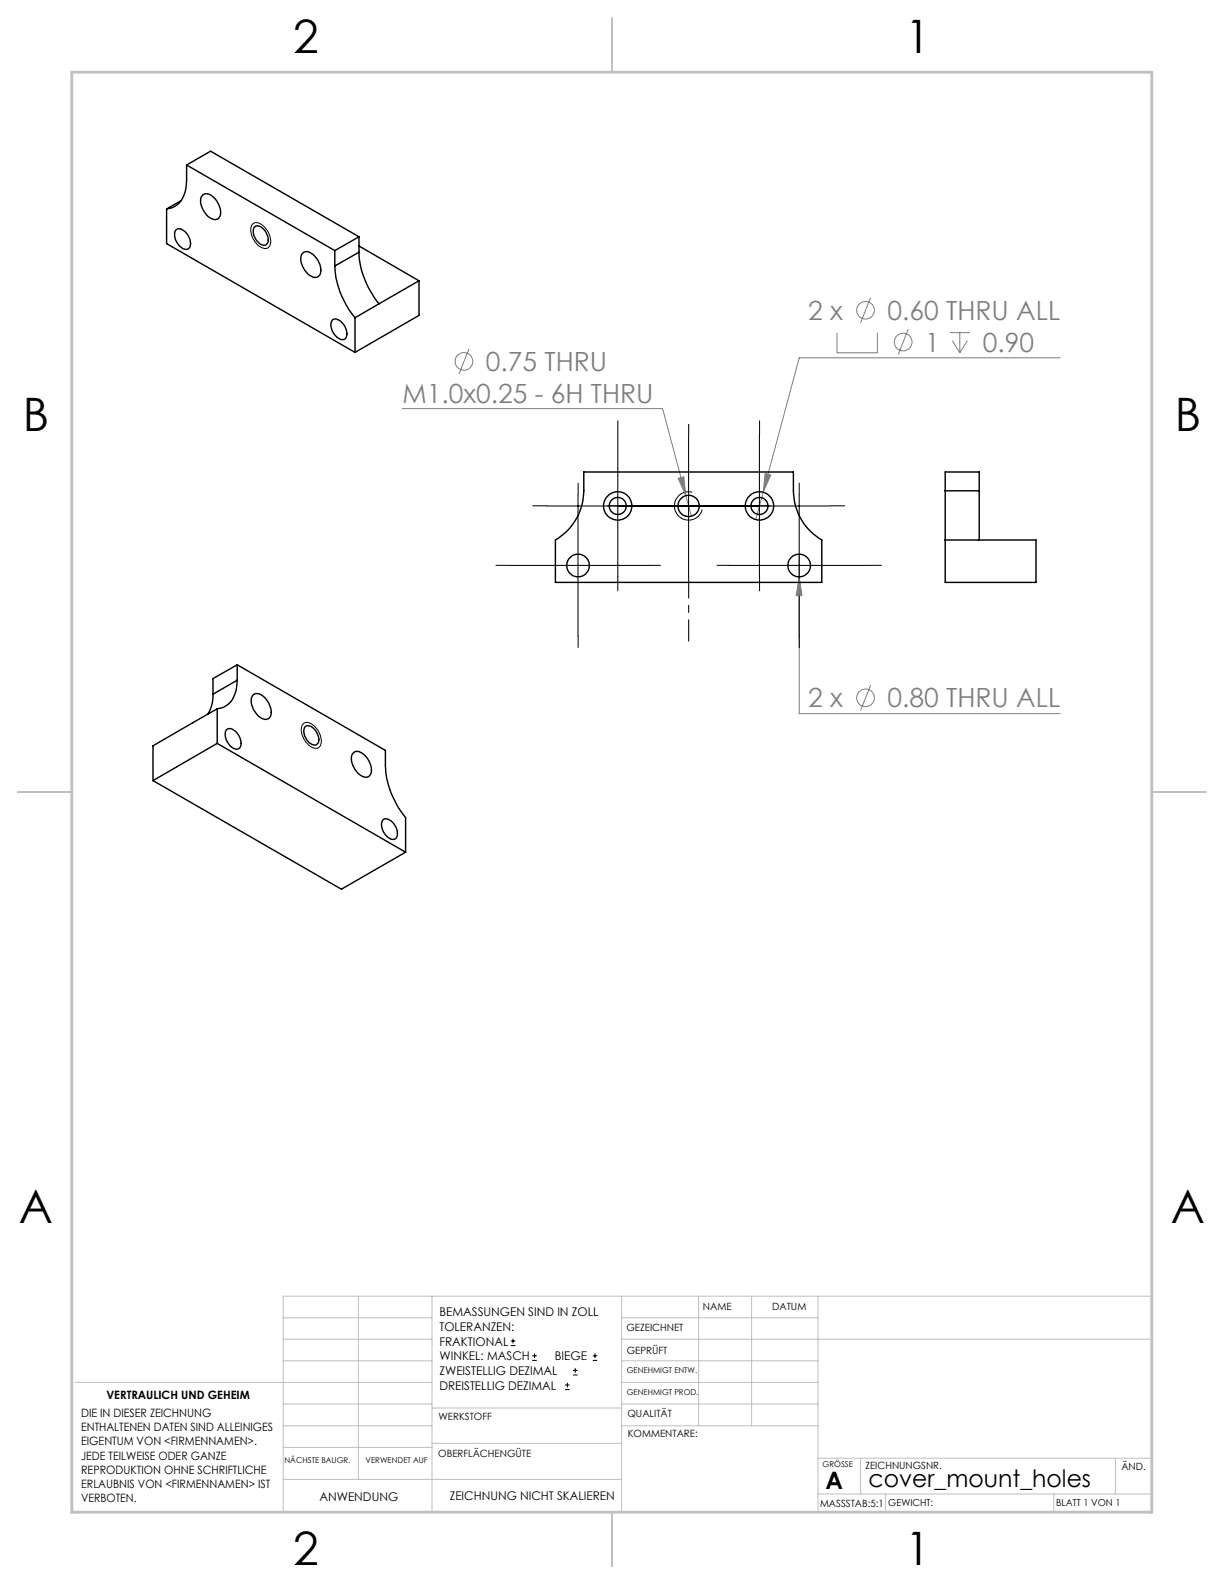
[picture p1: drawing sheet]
<svg xmlns="http://www.w3.org/2000/svg" width="216mm" height="279mm" viewBox="0 0 216 279" stroke-linecap="round" stroke-linejoin="round" font-family="sans-serif">
<g fill="none" stroke="#808080" stroke-width=".18">
<path d="M147.6 58.7v3.5h7.2v-3.5M153.6 52.5l-1.8 4.4M160.2 58.1l-1.8 4.4M167.5 58.7h3.6M169.3 58.7v3.5M70.9 72.1h46l4.1 15.3M82.7 61.5l-1.7 4.5M168 60.1l1.3 2.1M170.6 60.1l-1.3 2.1M187 63.1h-46l-6.4 23.7M119.6 84.4l1-.3 .4 3.3zM121 87.4l1 3.7"/>
<path d="M134.6 86.8l-1.3 4.9M135 83.5l1 .3-1.4 3zM141 97.8v28.1h46M141 101.7l.5 3.4h-1.1zM153.6 120.9l-1.8 4.4"/>
<circle cx="152.7" cy="54.7" r="1.56"/>
<circle cx="81.8" cy="63.7" r="1.55"/>
<circle cx="159.3" cy="60.3" r="1.56"/>
<circle cx="152.7" cy="123.1" r="1.56"/>
</g>
<g fill="none" stroke="#000" stroke-width=".18">
<path d="M44.6 39.5a1.5 1.5 0 0 1 2 .5 3.2 3.2 0 0 1 1 3.4 1.2 1.2 0 0 1-1.9 0 3.4 3.4 0 0 1-1.3-3.7zM109 76.7v25M121.5 76.7v25M133.9 76.7v25M89.5 99.7h25M96.4 89.3h50.1M102 87.2v25.1M122.1 86.8a2.49 2.49 0 0 0-3 1.8 2.49 2.49 0 0 0 1.7 3 2.49 2.49 0 0 0 3.1-1.7M128.4 99.7h25.1M141 87.2v25.1M53.5 127.6a1.5 1.5 0 0 1 2 .6 3.2 3.2 0 0 1 1 3.4 1.2 1.2 0 0 1-1.9 0 3.4 3.4 0 0 1-1.3-3.8zM90.1 237.3h.8"/>
<path d="M90.1 236.5h.8M90.5 236.1v.9M93.9 240h.8M93.9 239.1h.8M94.3 238.7v.8M104.6 240h.7M104.6 239.1h.7M105 238.7v.8M99.7 245.1h.8M99.7 244.3h.8M100.1 243.9v.8M101.1 242.5h.8"/>
<path d="M101.1 241.7h.8M101.5 241.3v.8"/>
</g>
<g fill="none" stroke="#c0c0c0" stroke-width=".18">
<path d="M50 232.4h26.2M50 236.2h26.2M63.2 228.6v32.3M76.2 228.6v38.1M109.6 228.6v38.1M109.6 232.4h34.7M109.6 236.2h93.6M123.2 228.6v22.9M132.6 228.6v22.9M144.3 228.6v38.1M203.2 228.6h-153.2v38.1M13.2 243.8h63"/>
<path d="M50 251.5h26.2M50 240h26.2M50 247.7h26.2M50 255.3h26.2M76.2 254.6h33.4M76.2 248.4h33.4M109.6 251.5h34.7M109.6 243.8h34.7M109.6 240h34.7M109.6 247.7h34.7M144.3 257.2h58.9M151.8 257.2v6.3"/>
<path d="M196.7 257.2v6.3M50 260.9h59.6M144.3 263.5h58.9M156.2 263.5v3.2M185.9 263.5v3.2"/>
</g>
<path d="M108 3.2v9.5M3.1 139.7h9.6M203.2 139.7h9.5M108 266.7v9.6" fill="none" stroke="#c0c0c0" stroke-width=".25"/>
<path d="M12.7 12.7h190.5v254h-190.5z" fill="none" stroke="#c0c0c0" stroke-width=".5"/>
<g fill="none" stroke="#000" stroke-width=".18" stroke-dasharray="15.2 1.3 1.3 1.3">
<path d="M109 76.7v-2.5M121.5 76.7v-1.9M134 76.7v-2.5M89.5 99.7h-2M96.5 89.2h-2.5M102 87.2v-2M109 89.2h-1.9M114.5 99.7h2M121.5 89.2h2.5M121.5 89.2h-2.5M128.5 99.7h-2M134 89.2h1.9"/>
<path d="M141 87.2v-2M146.5 89.2h2.5M153.5 99.7h2M102 112.2v2M109 101.7v2.5M134 101.7v2.5M141 112.2v2"/>
</g>
<path d="M121.5 101.7v11.4" fill="none" stroke="#000" stroke-width=".18" stroke-dasharray="15.2 1.3 1.3 1.3" stroke-dashoffset="11.5"/>
<path d="M141 101.7l-.6 3.4h1.1zM135 83.5l-.4 3.3 1.4-3zM119.6 84.4l1.4 3-.4-3.3z" fill="#808080"/>
<g fill="none" stroke="#000" stroke-width=".25">
<path d="M29.4 36.9v6.1l33.2 19.2M32 35.4l-2.6 1.5M32.9 29.1v2.7a4.9 4.9 0 0 1-2.5 4.8l-1 .3M32.9 29.1l26.2 15.1M32.9 29.1l4.2-2.4 26.2 15.1M35.8 34.3a1.67 1.67 0 0 1 2.2 .8 2.84 2.84 0 0 1 .6 3.4 1.6 1.6 0 0 1-2.3-.7 3 3 0 0 1-.7-3.2zM31 40.6a1.16 1.16 0 0 1 1.7 .3 2.49 2.49 0 0 1 .7 2.8 1.1 1.1 0 0 1-1.7-.3 2.61 2.61 0 0 1-.7-2.8zM44.8 40.1a1.13 1.13 0 0 1 1.8 .4 2.18 2.18 0 0 1 .5 2.5 1.03 1.03 0 0 1-1.6-.3 2.39 2.39 0 0 1-.7-2.6zM53.4 44.7a1.32 1.32 0 0 1 1.8 .2 3.3 3.3 0 0 1 1.2 3.6 1.28 1.28 0 0 1-2-.1 3.6 3.6 0 0 1-1.2-3.4zM58.7 56.4a1.65 1.65 0 0 1 2 1.1 2.06 2.06 0 0 1 .2 2.3 1.67 1.67 0 0 1-2.1-1.1 2.12 2.12 0 0 1-.1-2.3zM59.1 46.9a15.3 15.3 0 0 0 3.5 9.2M59.1 44.2v2.7"/>
<path d="M62.6 56.1v6.1M63.3 44.5a15.5 15.5 0 0 0 3.6 9.1M63.3 44.5l-4.2 2.4M63.3 41.8l-4.2 2.4M63.3 41.8v2.7M63.3 43.4l10.6 6.1M66.9 53.6l-4.3 2.5M73.9 49.5l-7 4.1M73.9 49.5v6.1l-11.3 6.6M103 83.3h36.9v3.3a10.1 10.1 0 0 0 5.1 8.6v7.5h-47v-7.5a10.2 10.2 0 0 0 5-8.6zM166.7 86.6v8.6M166.7 86.6v-3.3h6v3.3"/>
<path d="M166.7 95.2h16v7.5h-16zM166.7 86.6h6M172.7 86.6v8.6M41.8 117.3l26.2 15.1v2.7a15.3 15.3 0 0 0 3.5 9.1v6.1M41.8 120a4.9 4.9 0 0 1-2.4 4.8l-1.1 .2M41.8 117.3v2.7M41.8 120l-4.2 2.4M41.8 117.3l-4.2 2.4v2.7M27 137.7l33.2 19.1 11.3-6.5M37.6 122.4a6.4 6.4 0 0 1-.9 3.6M38.3 131.1l33.2 19.2M38.3 125v6.1"/>
<path d="M38.3 131.1l-11.3 6.6M38.3 125l-11.3 6.6v6.1M39.9 128.8a1.16 1.16 0 0 1 1.7 .2 2.37 2.37 0 0 1 .6 3 1.59 1.59 0 0 1-2.1-1 2.23 2.23 0 0 1-.2-2.2zM44.7 122.5a1.86 1.86 0 0 1 2.4 1 2.7 2.7 0 0 1 .4 3.1 1.6 1.6 0 0 1-2.2-.7 3 3 0 0 1-.8-3.1zM53.7 128.3a1.13 1.13 0 0 1 1.8 .4 2.18 2.18 0 0 1 .5 2.5 1.07 1.07 0 0 1-1.6-.4 2.46 2.46 0 0 1-.7-2.5zM62.3 132.8a1.32 1.32 0 0 1 1.9 .3 3.6 3.6 0 0 1 1.2 3.4 1.01 1.01 0 0 1-1.7 .3 3.6 3.6 0 0 1-1.6-3.7zM67.6 144.6a1.65 1.65 0 0 1 2.1 1 1.8 1.8 0 0 1 0 2.4 2.02 2.02 0 0 1-2.2-1.6 1.7 1.7 0 0 1 .1-1.8z"/>
<circle cx="102" cy="99.7" r="2"/>
<circle cx="109" cy="89.2" r="1.49"/>
<circle cx="109" cy="89.3" r="2.51"/>
<circle cx="121.5" cy="89.3" r="1.88"/>
<circle cx="134" cy="89.2" r="2.5"/>
<circle cx="134" cy="89.2" r="1.5"/>
<circle cx="140.9" cy="99.8" r="2"/>
</g>
<g font-size="8.1">
<text x="51.7" y="9.3">2</text>
<text x="159.7" y="9.3">1</text>
<text x="4" y="76">B</text>
<text x="207.2" y="76">B</text>
<text x="3.3" y="215.7">A</text>
<text x="206.5" y="215.7">A</text>
<text x="51.7" y="276">2</text>
<text x="159.7" y="276">1</text>
</g>
<g font-size="4.7" fill="#808080">
<text x="142.6" y="56.4">2 x</text>
<text x="156.5" y="56.4">0.60 THRU ALL</text>
<text x="85.7" y="65.4">0.75 THRU</text>
<text x="163.2" y="62">1</text>
<text x="173.4" y="62">0.90</text>
<text x="71" y="71.1">M1.0x0.25 - 6H THRU</text>
<text x="142.6" y="124.8">2 x</text>
<text x="156.5" y="124.8">0.80 THRU ALL</text>
</g>
<g font-size="4.2">
<text x="145.6" y="262.7">A</text>
<text x="153.2" y="262.4">cover_mount_holes</text>
</g>
<g font-size="2.1">
<text x="77.5" y="232.2">BEMASSUNGEN SIND IN ZOLL</text>
<text x="77.5" y="234.7">TOLERANZEN:</text>
<text x="77.5" y="237.3">FRAKTIONAL</text>
<text x="77.5" y="239.9">WINKEL: MASCH</text>
<text x="97.9" y="239.9">BIEGE</text>
<text x="77.5" y="242.5">ZWEISTELLIG DEZIMAL</text>
<text x="77.5" y="245.1">DREISTELLIG DEZIMAL</text>
<text x="56.3" y="264.8">ANWENDUNG</text>
<text x="79.3" y="264.6">ZEICHNUNG NICHT SKALIEREN</text>
</g>
<g font-size="2">
<text x="14.3" y="249.9">DIE IN DIESER ZEICHNUNG</text>
<text x="18.8" y="246.7">VERTRAULICH UND GEHEIM</text>
<text x="14.3" y="252.4">ENTHALTENEN DATEN SIND ALLEINIGES</text>
<text x="14.3" y="254.9">EIGENTUM VON &lt;FIRMENNAMEN&gt;.</text>
<text x="14.3" y="257.4">JEDE TEILWEISE ODER GANZE</text>
<text x="14.3" y="260">REPRODUKTION OHNE SCHRIFTLICHE</text>
<text x="14.3" y="262.5">ERLAUBNIS VON &lt;FIRMENNAMEN&gt; IST</text>
<text x="14.3" y="265">VERBOTEN.</text>
</g>
<g font-size="1.8">
<text x="124" y="231.1">NAME</text>
<text x="136.2" y="231.1">DATUM</text>
<text x="110.5" y="234.8">GEZEICHNET</text>
<text x="110.5" y="238.9">GEPRÜFT</text>
<text x="77.3" y="250.5">WERKSTOFF</text>
<text x="110.7" y="250">QUALITÄT</text>
<text x="77.3" y="257">OBERFLÄCHENGÜTE</text>
<text x="110.7" y="253.5">KOMMENTARE:</text>
<text x="152.7" y="259.1">ZEICHNUNGSNR.</text>
<text x="197.8" y="259.2">ÄND.</text>
<text x="144.6" y="265.7">MASSSTAB:5:1</text>
</g>
<g font-size="1.7">
<text x="156.7" y="265.7">GEWICHT:</text>
<text x="186.3" y="265.7">BLATT 1 VON 1</text>
</g>
<g font-size="1.4">
<text x="110.6" y="242.2">GENEHMIGT ENTW.</text>
<text x="110.6" y="246">GENEHMIGT PROD.</text>
<text x="50.2" y="258.1">NÄCHSTE BAUGR.</text>
<text x="64.5" y="258.1">VERWENDET AUF</text>
<text x="145.1" y="258.8">GRÖSSE</text>
</g>
</svg>
